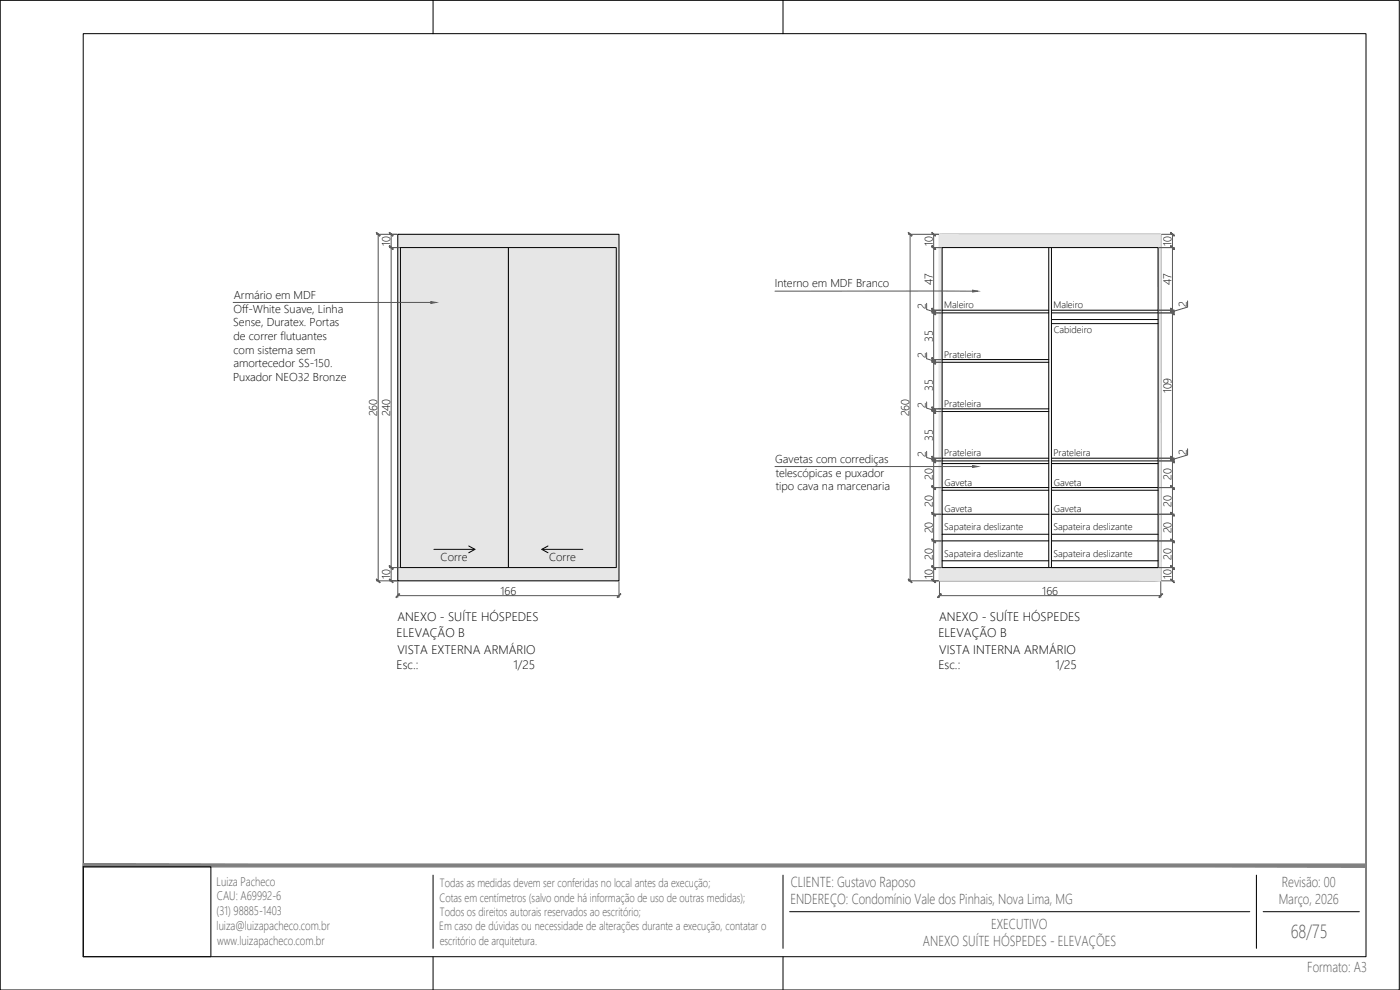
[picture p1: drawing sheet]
<svg xmlns="http://www.w3.org/2000/svg" width="420mm" height="297mm" viewBox="0 0 420 297" stroke-linecap="round" stroke-linejoin="round" font-family="sans-serif">
<!-- layer: CTC 5- Hatch -->
<g fill="#eae6db" stroke="#eae6db" stroke-width=".3">
<path d="M152.6 74.3l32.4 96v-96zM152.6 74.3l32.4 96h-32.4z"/>
<path d="M120.2 74.3l32.4 96v-96zM120.2 74.3l32.4 96h-32.4z"/>
<path d="M119.4 70.3l66.4 4v-4zM119.4 70.3l66.4 4h-66.4z"/>
<path d="M185 74.3l.8 96v-96zM185 74.3l.8 96h-.8z"/>
<path d="M119.4 74.3l.8 96v-96zM119.4 74.3l.8 96h-.8z"/>
<path d="M119.4 170.3l66.4 4v-4zM119.4 170.3l66.4 4h-66.4z"/>
<path d="M281.9 70.3l66.5 4v-4zM281.9 70.3l66.5 4h-66.5z"/>
<path d="M347.6 74.3l.8 96v-96zM347.6 74.3l.8 96h-.8z"/>
<path d="M281.9 74.3l.8 96v-96zM281.9 74.3l.8 96h-.8z"/>
<path d="M281.9 170.3l66.5 4v-4zM281.9 170.3l66.5 4h-66.5z"/>
</g>
<!-- layer: Layer2 -->
<path d="M0 .1h419.9v296.9h-419.9zM0 .1v296.9M130 .1v10M235 .1v10M25 260.1h38.3v26.9h-38.3zM130 262.6v22M235 262.6v22M237 273.5h138.1M377.1 262.6v22M379.1 273.5h28.9M130 287v10M235 287v10" fill="none" stroke="#000" stroke-width=".3"/>
<!-- layer: 06 -->
<path d="M119.4 70.3h66.4v104h-66.4zM281.9 70.3h66.5v104h-66.5z" fill="none" stroke="#000" stroke-width=".3"/>
<!-- layer: 02 -->
<path d="M120.2 74.3h64.8v96h-64.8zM152.6 74.3v96M282.7 74.3h64.9v96h-64.9zM314.7 74.3v96M315.6 74.3v96" fill="none" stroke="#000" stroke-width=".3"/>
<!-- layer: FM-LAY-MOB -->
<g fill="none" stroke="#000" stroke-width=".3">
<path d="M282.7 93.9h32M282.7 93.1h32M315.6 93.9h32M315.6 93.1h32M282.7 108.7h32M282.7 107.9h32M282.7 138.3h32M282.7 137.5h32M282.7 123.5h32M282.7 122.7h32M315.6 138.3h32M315.6 137.5h32"/>
<path d="M282.7 154.3h32M282.7 146.3h32M315.6 154.3h32M315.6 146.3h32M282.7 162.3h32M282.7 160.3h32M282.7 168.3h32M315.6 170.3h32M315.6 162.3h32M315.6 160.3h32M315.6 168.3h32"/>
</g>
<!-- layer: 01 -->
<path d="M315.6 95.9h32M315.6 97.1h32M282.7 139.1h32M315.6 139.1h32M282.7 147.1h32M315.6 147.1h32" fill="none" stroke="#000" stroke-width=".3"/>
<!-- layer: Layer1 -->
<path d="M25 10.1h385v276.9h-385z" fill="none" stroke="#000" stroke-width=".3"/>
<!-- layer: 0 -->
<path d="M25 259.3l385 .8v-.8zM25 259.3l385 .8h-385z" fill="#808080" stroke="#808080" stroke-width=".3"/>
<path d="M25 259.3h385v.8h-385" fill="none" stroke="#808080" stroke-width=".3"/>
<!-- layer: Layer3 -->
<path d="M130.2 164.8h12.3M140.7 163.8l1.8 1-1.8 1M162.6 164.8h12.3M164.5 163.8l-1.9 1 1.9 1" fill="none" stroke="#000" stroke-width=".3"/>
<!-- layer: COTAS -->
<g fill="none" stroke="#545454" stroke-width=".3">
<path d="M113 70.3h6.1M113.5 70.3v104M116.9 74.3h3M117.4 70.3v104M272.6 70.3h9.1M273.1 70.3v104M279.7 74.3h2.8M280.2 70.3v104M347.8 74.3h4.6M348.6 70.3h3.8M351.9 70.3v104M70 90.7h59.3"/>
<path d="M232.6 87.4h59.3M278.1 91v1.9l2.1 .6M279.7 93.9h2.8M279.7 93.1h2.8M347.8 93.9h4.6M347.8 93.1h4.6M356.4 90.3v1.8l-4.5 1.4M278.1 105.8v1.8l2.1 .7M279.7 108.7h2.8M279.7 107.9h2.8M232.6 140h59.3M278.1 135.4v1.9l2.1 .6"/>
<path d="M278.1 120.6v1.9l2.1 .6M279.7 138.3h2.8M279.7 137.5h2.8M279.7 123.5h2.8M279.7 122.7h2.8M347.8 138.3h4.6M347.8 137.5h4.6M356.4 134.6v1.9l-4.5 1.4M279.7 154.3h2.8M279.7 146.3h2.8M347.8 154.3h4.6M347.8 146.3h4.6"/>
<path d="M113 174.3h6.1M116.9 170.3h3M119.4 174.5v4.7M119.4 178.7h66.4M185.8 174.5v4.7M272.6 174.3h9.1M279.7 170.3h2.8M279.7 162.3h2.8M281.9 178.7h66.5M281.9 174.5v4.7M347.8 170.3h4.6M347.8 162.3h4.6"/>
<path d="M348.4 174.5v4.7M348.6 174.3h3.8"/>
</g>
<!-- layer: cota -->
<g fill="#545454" stroke="#545454" stroke-width=".3">
<path d="M117 173.7l-.2 .1 1.1 .9zM116.8 173.8l1.1 .9z"/>
<path d="M116.8 169.8l1.1 1zM116.8 169.8l1.1 .9z"/>
<path d="M116.8 169.8l1.1 .9zM116.8 169.8l1.1 1z"/>
<path d="M116.8 73.9l1.1 .8zM116.8 73.9l.2-.2 .9 1z"/>
<path d="M117 73.7l-.2 .2 1.1 .8zM116.8 73.9l1.1 .8z"/>
<path d="M116.8 69.8l1.1 1.1zM116.8 69.8l1.1 .9z"/>
<path d="M113 173.7l1 1zM112.9 173.8l1.1 .9z"/>
<path d="M112.9 69.8l1 1.1 .1-.2zM112.9 69.8l1.1 .9z"/>
<path d="M119.8 178.2l-.9 1.1 1-1zM119.8 178.2l-.9 1.1z"/>
<path d="M185.2 179.1l.1 .2 .9-1.1zM186.2 178.2l-.9 1.1z"/>
<path d="M279.7 173.7l1.1 1zM279.7 173.8l1.1 .9z"/>
<path d="M279.7 169.8l.9 1 .2-.1zM279.7 169.7l1.1 1z"/>
<path d="M279.7 169.7l1.1 1zM279.7 169.8l1.1 .9-.2 .1z"/>
<path d="M279.7 161.8l.9 1 .2-.1zM279.7 161.8l1.1 .9z"/>
<path d="M279.7 161.7l1.1 1zM279.7 161.8l1.1 .9-.2 .1z"/>
<path d="M279.7 153.8l.9 1 .2-.1zM279.7 153.8l1.1 .9z"/>
<path d="M279.7 153.7l1.1 1zM279.7 153.8l1.1 .9-.2 .1z"/>
<path d="M279.7 145.8l.9 1 .2-.1zM279.7 145.8l1.1 .9z"/>
<path d="M279.7 145.7l1.1 1zM279.7 145.8l1.1 .9-.2 .1z"/>
<path d="M279.7 137.8l.9 1 .2-.1zM279.7 137.8l1.1 .9z"/>
<path d="M279.7 137.7l1.1 1zM279.7 137.8l1.1 .9-.2 .1z"/>
<path d="M279.7 137l1.1 1zM279.7 137l1.1 1z"/>
<path d="M279.7 136.9l1.1 1.1zM279.7 137l1.1 1z"/>
<path d="M279.7 123l1.1 .9zM279.7 122.9l1.1 1z"/>
<path d="M279.7 122.9l1.1 1zM279.7 123l1.1 .9z"/>
<path d="M279.7 122.2l1.1 .9zM279.7 122.1l1.1 1z"/>
<path d="M279.7 122.1l1.1 1zM279.7 122.2l1.1 .9z"/>
<path d="M279.7 108.2l.9 1 .2-.1zM279.7 108.1l1.1 1z"/>
<path d="M279.7 108.1l1.1 1zM279.7 108.2l1.1 .9-.2 .1z"/>
<path d="M279.7 107.4l.9 1 .2-.1zM279.7 107.3l1.1 1z"/>
<path d="M279.7 107.3l1.1 1zM279.7 107.4l1.1 .9-.2 .1z"/>
<path d="M279.7 93.5l1.1 .8zM279.7 93.3l1.1 1z"/>
<path d="M279.7 93.3l1.1 1zM279.7 93.5l1.1 .8z"/>
<path d="M279.7 92.7l1.1 .8zM279.7 92.5l1.1 1z"/>
<path d="M279.7 92.5l1.1 1zM279.7 92.7l1.1 .8z"/>
<path d="M279.7 73.9l1.1 .8zM279.7 73.7l1.1 1z"/>
<path d="M279.7 73.7l1.1 1zM279.7 73.9l1.1 .8z"/>
<path d="M279.7 69.8l.9 1.1 .2-.2zM279.7 69.8l1.1 .9z"/>
<path d="M282.4 178.2l-.9 1.1zM281.4 179.1l1-.9-.9 1.1z"/>
<path d="M347.8 179.1l.1 .2 .9-1.1zM348.8 178.2l.1 .1-1 1z"/>
<path d="M351.4 173.7l1 1zM351.3 173.8l1.1 .9z"/>
<path d="M351.3 169.8l1 1zM351.3 169.8l1.1 .9z"/>
<path d="M351.3 169.8l1.1 .9zM351.3 169.8l1 1z"/>
<path d="M351.3 161.8l1 1zM351.3 161.8l1.1 .9z"/>
<path d="M351.4 161.7l1 1zM351.3 161.8l1 1z"/>
<path d="M351.3 153.8l1 1zM351.3 153.8l1.1 .9z"/>
<path d="M351.3 153.8l1.1 .9zM351.3 153.8l1 1z"/>
<path d="M351.3 145.8l1 1zM351.3 145.8l1.1 .9z"/>
<path d="M351.3 145.8l1.1 .9zM351.3 145.8l1 1z"/>
<path d="M351.3 137.8l1 1zM351.3 137.8l1.1 .9z"/>
<path d="M351.4 137.7l1 1zM351.3 137.8l1 1z"/>
<path d="M351.3 137l1.1 1zM351.3 137l1.1 1z"/>
<path d="M351.3 137l1.1 1zM351.3 137l1.1 1z"/>
<path d="M351.3 93.5l1.1 .8zM351.4 93.3l1 1z"/>
<path d="M351.4 93.3l1 1zM351.3 93.5l1.1 .8z"/>
<path d="M351.3 92.7l1.1 .8zM351.4 92.5l1 1z"/>
<path d="M351.4 92.5l1 1zM351.3 92.7l1.1 .8z"/>
<path d="M351.3 73.9l1.1 .8zM351.4 73.7l1 1z"/>
<path d="M351.4 73.7l1 1zM351.3 73.9l1.1 .8z"/>
<path d="M351.3 69.8l1 1.1zM351.3 69.8l1.1 .9z"/>
<path d="M272.6 69.8l1 1.1 .1-.2zM272.6 69.8l1.1 .9z"/>
<path d="M272.7 173.7l1 1zM272.6 173.8l1.1 .9z"/>
</g>
<!-- layer: COTAS -->
<g fill="#545454" stroke="#545454" stroke-width=".3">
<path d="M129.3 90.5l1.6 .2-1.6 .3z"/>
<path d="M291.9 87.1l1.6 .3-1.6 .2z"/>
<path d="M291.9 139.7l1.6 .3-1.6 .2z"/>
</g>
<text font-size="5.7" fill="#545454" x="387.4" y="281.4">68/75</text>
<g font-size="4.3" fill="#545454">
<text x="237.3" y="266.1">CLIENTE: Gustavo Raposo</text>
<text x="384.7" y="266.1">Revisão: 00</text>
<text x="237.2" y="271.3">ENDEREÇO: Condomínio Vale dos Pinhais, Nova Lima, MG</text>
<text x="383.8" y="271.3">Março, 2026</text>
<text x="297.4" y="278.8">EXECUTIVO</text>
<text x="277" y="283.8">ANEXO SUÍTE HÓSPEDES - ELEVAÇÕES</text>
<text x="392.3" y="291.7">Formato: A3</text>
</g>
<g font-size="3.7">
<text x="119" y="191.2">ELEVAÇÃO B</text>
<text x="119.3" y="186.3">ANEXO - SUÍTE HÓSPEDES</text>
<text x="281.6" y="191.2">ELEVAÇÃO B</text>
<text x="281.9" y="186.3">ANEXO - SUÍTE HÓSPEDES</text>
<text x="119.3" y="196.3">VISTA EXTERNA ARMÁRIO</text>
<text x="281.9" y="196.3">VISTA INTERNA ARMÁRIO</text>
<text x="119" y="200.7">Esc.:</text>
<text x="154.1" y="200.7">1/25</text>
<text x="281.6" y="200.7">Esc.:</text>
<text x="316.7" y="200.7">1/25</text>
</g>
<g font-size="3.7" fill="#545454">
<text x="65" y="265.8">Luiza Pacheco</text>
<text x="65" y="274.5">(31) 98885-1403</text>
<text x="65.1" y="270.2">CAU: A69992-6</text>
<text x="65" y="279">luiza@luizapacheco.com.br</text>
<text x="65.2" y="283.5">www.luizapacheco.com.br</text>
</g>
<g font-size="3.6" fill="#545454">
<text x="132" y="266.2">Todas as medidas devem ser conferidas no local antes da execução;</text>
<text x="131.9" y="270.5">Cotas em centímetros (salvo onde há informação de uso de outras medidas);</text>
<text x="132" y="274.8">Todos os direitos autorais reservados ao escritório;</text>
<text x="131.8" y="279.1">Em caso de dúvidas ou necessidade de alterações durante a execução, contatar o</text>
<text x="132" y="283.4">escritório de arquitetura.</text>
</g>
<g font-size="3.4">
<text x="117.1" y="73.8" transform="rotate(-90 117.1 73.8)">10</text>
<text x="279.9" y="73.8" transform="rotate(-90 279.9 73.8)">10</text>
<text x="351.6" y="73.8" transform="rotate(-90 351.6 73.8)">10</text>
<text x="70.1" y="89.7">Armário em MDF</text>
<text x="232.5" y="86.1">Interno em MDF Branco</text>
<text x="280" y="85.5" transform="rotate(-90 280 85.5)">47</text>
<text x="351.6" y="85.5" transform="rotate(-90 351.6 85.5)">47</text>
<text x="70.1" y="93.9">Off-White Suave, Linha</text>
<text x="277.9" y="92.8" transform="rotate(-90 277.9 92.8)">2</text>
<text x="356.2" y="92" transform="rotate(-90 356.2 92)">2</text>
<text x="70" y="97.9">Sense, Duratex. Portas</text>
<text x="70.1" y="102.1">de correr flutuantes</text>
<text x="70.1" y="106.1">com sistema sem</text>
<text x="277.9" y="107.6" transform="rotate(-90 277.9 107.6)">2</text>
<text x="279.9" y="102.6" transform="rotate(-90 279.9 102.6)">35</text>
<text x="70.1" y="110.2">amortecedor SS-150.</text>
<text x="69.9" y="114.4">Puxador NEO32 Bronze</text>
<text x="279.9" y="117.4" transform="rotate(-90 279.9 117.4)">35</text>
<text x="351.6" y="118.1" transform="rotate(-90 351.6 118.1)">109</text>
<text x="113.2" y="125" transform="rotate(-90 113.2 125)">260</text>
<text x="117.1" y="125" transform="rotate(-90 117.1 125)">240</text>
<text x="272.8" y="125" transform="rotate(-90 272.8 125)">260</text>
<text x="277.9" y="122.4" transform="rotate(-90 277.9 122.4)">2</text>
<text x="277.9" y="137.1" transform="rotate(-90 277.9 137.1)">2</text>
<text x="279.9" y="132.2" transform="rotate(-90 279.9 132.2)">35</text>
<text x="356.2" y="136.4" transform="rotate(-90 356.2 136.4)">2</text>
<text x="232.7" y="138.9">Gavetas com corrediças</text>
<text x="232.8" y="143.1">telescópicas e puxador</text>
<text x="232.8" y="147.1">tipo cava na marcenaria</text>
<text x="279.9" y="144" transform="rotate(-90 279.9 144)">20</text>
<text x="351.6" y="144" transform="rotate(-90 351.6 144)">20</text>
<text x="279.9" y="152" transform="rotate(-90 279.9 152)">20</text>
<text x="351.6" y="152" transform="rotate(-90 351.6 152)">20</text>
<text x="279.9" y="160" transform="rotate(-90 279.9 160)">20</text>
<text x="351.6" y="160" transform="rotate(-90 351.6 160)">20</text>
<text x="117.1" y="173.8" transform="rotate(-90 117.1 173.8)">10</text>
<text x="132.2" y="168.3">Corre</text>
<text x="164.8" y="168.3">Corre</text>
<text x="279.9" y="173.8" transform="rotate(-90 279.9 173.8)">10</text>
<text x="279.9" y="168" transform="rotate(-90 279.9 168)">20</text>
<text x="351.6" y="173.8" transform="rotate(-90 351.6 173.8)">10</text>
<text x="351.6" y="168" transform="rotate(-90 351.6 168)">20</text>
<text x="150.2" y="178.4">166</text>
<text x="312.8" y="178.4">166</text>
</g>
<g font-size="2.9">
<text x="283.3" y="92.5">Maleiro</text>
<text x="316.1" y="92.5">Maleiro</text>
<text x="316.2" y="100.1">Cabideiro</text>
<text x="283.3" y="107.3">Prateleira</text>
<text x="283.3" y="122.1">Prateleira</text>
<text x="283.3" y="136.9">Prateleira</text>
<text x="316.1" y="136.9">Prateleira</text>
<text x="283.4" y="145.7">Gaveta</text>
<text x="316.2" y="145.7">Gaveta</text>
<text x="283.4" y="153.7">Gaveta</text>
<text x="316.2" y="153.7">Gaveta</text>
<text x="283.4" y="159.1">Sapateira deslizante</text>
<text x="316.2" y="159.1">Sapateira deslizante</text>
<text x="283.4" y="167.1">Sapateira deslizante</text>
<text x="316.2" y="167.1">Sapateira deslizante</text>
</g>
</svg>
